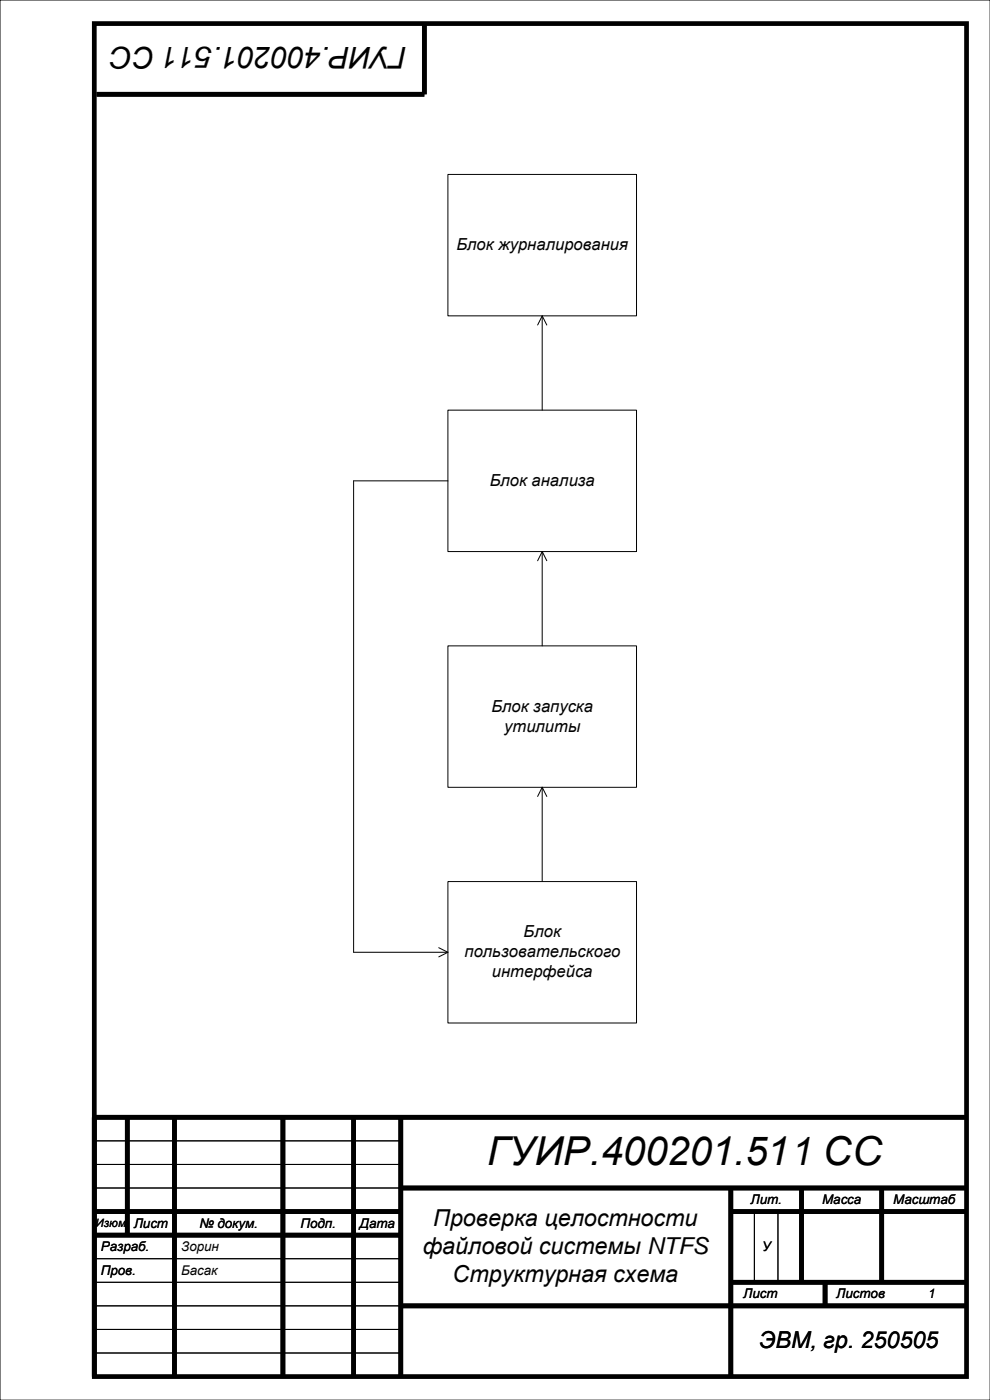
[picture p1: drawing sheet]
<svg xmlns="http://www.w3.org/2000/svg" width="210mm" height="297mm" viewBox="0 0 210 297" stroke-linecap="round" stroke-linejoin="round" font-family="sans-serif">
<path d="M0 0h210v297h-210zM20 242h65M20 247h65M20 252h65M160 257v15M165 257v15M20 272h65M20 277h65M20 267h65M20 282h65M20 287h65" fill="none" stroke="#000" stroke-width=".21"/>
<g fill="none" stroke="#000" stroke-width="1" stroke-linecap="butt">
<path d="M20 5h185v287h-185zM90 5v15h-69.5M27 237v25M37 237v55M60 237v55M75 237v55M85 237v55M205 237h-185v55M20 257h65M85 252h120M155 252v40M155 257h50"/>
<path d="M170 252v20M187 252v20M20 262h65M85 277h120M155 272h50M175 272v5"/>
</g>
<path d="M95 137h40v30h-40z" fill-rule="evenodd" fill="#fff"/>
<path d="M95 137h40v30h-40z" fill="none" stroke="#000" stroke-width=".21"/>
<path d="M95 187h40v30h-40z" fill-rule="evenodd" fill="#fff"/>
<path d="M95 187h40v30h-40z" fill="none" stroke="#000" stroke-width=".21"/>
<path d="M95 37h40v30h-40z" fill-rule="evenodd" fill="#fff"/>
<path d="M95 37h40v30h-40z" fill="none" stroke="#000" stroke-width=".21"/>
<path d="M95 87h40v30h-40z" fill-rule="evenodd" fill="#fff"/>
<path d="M114 68.9l1-1.9 1 1.9M115 67v20M95 87h40v30h-40zM95 102h-20v100h20M114 118.9l1-1.9 1 1.9M115 117v20M114 168.9l1-1.9 1 1.9M115 167v20M93.1 201l1.9 1-1.9 1" fill="none" stroke="#000" stroke-width=".21"/>
<text font-size="8.5" x="103.3" y="247.1">ГУИР.400201.511 СC</text>
<text font-size="6.4" x="86.3" y="10" transform="rotate(-180 86.3 10)">ГУИР.400201.511 СC</text>
<g font-size="5">
<text x="91.9" y="260">Проверка целостности</text>
<text x="89.7" y="266">файловой системы NTFS</text>
<text x="96" y="271.9">Структурная схема</text>
<text x="161" y="286">ЭВМ, гр. 250505</text>
</g>
<g font-size="3.5">
<text x="96.8" y="53.1">Блок журналирования</text>
<text x="103.9" y="103.1">Блок анализа</text>
<text x="104.2" y="151">Блок запуска</text>
<text x="106.9" y="155.2">утилиты</text>
<text x="98.5" y="203.1">пользовательского</text>
<text x="111.1" y="198.8">Блок</text>
<text x="104.3" y="207.3">интерфейса</text>
</g>
<g font-size="2.8">
<text x="159.2" y="255.4">Лит.</text>
<text x="174.4" y="255.4">Масса</text>
<text x="189.4" y="255.4">Масштаб</text>
<text x="28.4" y="260.4">Лист</text>
<text x="42.3" y="260.4">№ докум.</text>
<text x="63.8" y="260.4">Подп.</text>
<text x="76.3" y="260.4">Дата</text>
<text x="21.4" y="265.4">Разраб.</text>
<text x="38.4" y="265.4">Зорин</text>
<text x="161.6" y="265.4">У</text>
<text x="21.4" y="270.4">Пров.</text>
<text x="38.4" y="270.4">Басак</text>
<text x="157.6" y="275.4">Лист</text>
<text x="177.4" y="275.4">Листов</text>
<text x="196.7" y="275.4">1</text>
</g>
<text font-size="2.5" x="20.3" y="260.3">Изюм</text>
</svg>
